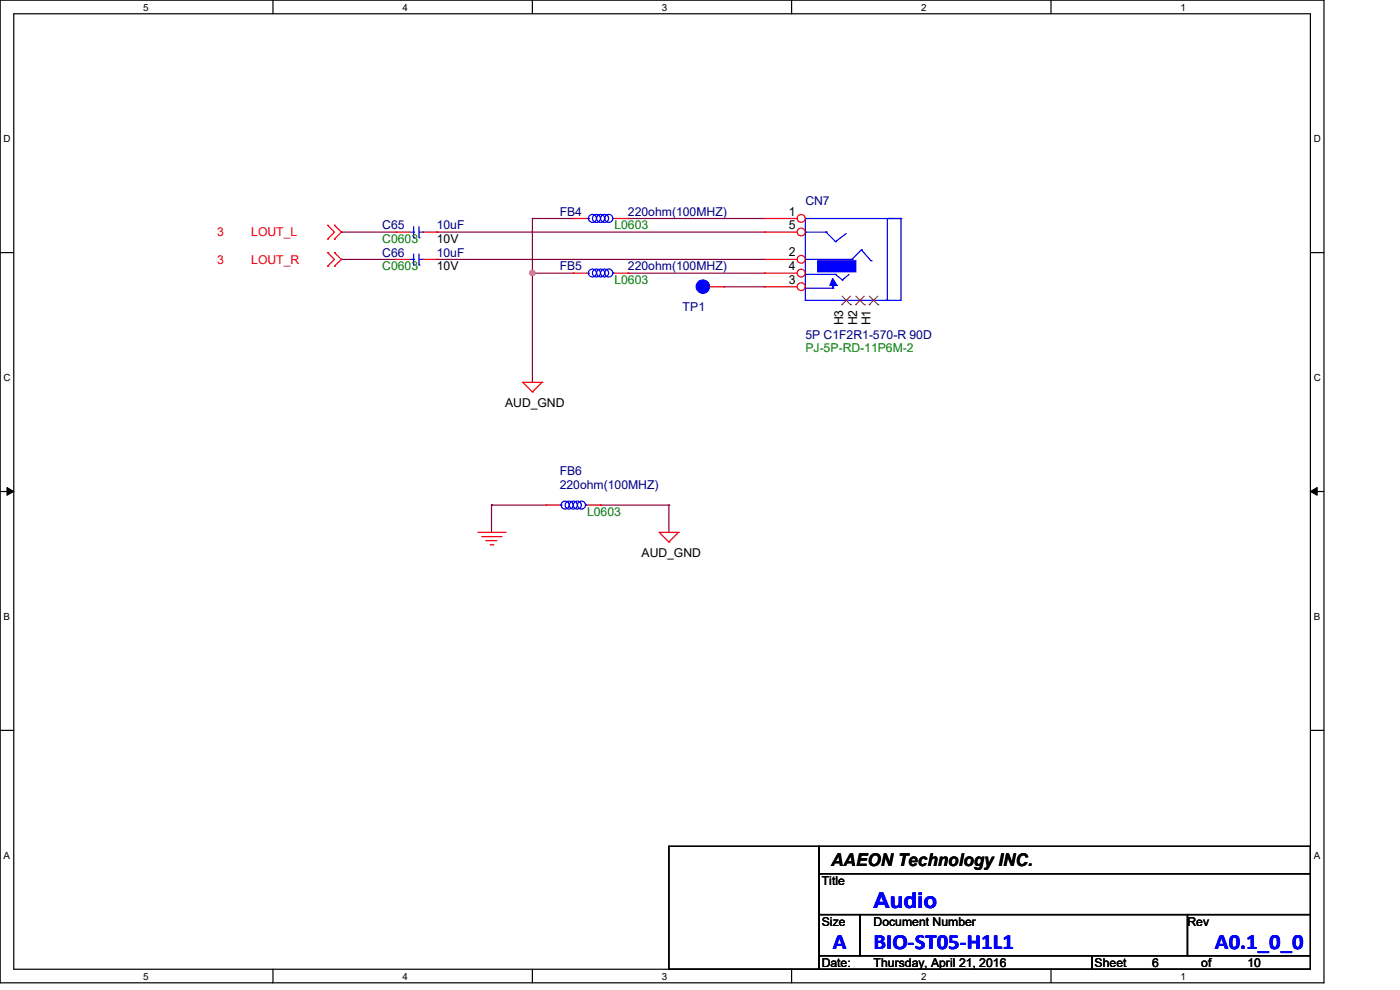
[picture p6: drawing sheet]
<svg xmlns="http://www.w3.org/2000/svg" width="297mm" height="210mm" viewBox="0 0 297 210" stroke-linecap="round" stroke-linejoin="round" font-family="sans-serif">
<path d="M0 0h280.9v208.5h-280.9zM2.9 2.9h275.1v202.7h-275.1z" fill="none" stroke="#000" stroke-width=".25"/>
<g fill="#fff">
<path d="M30.4 .3h1.1v2.4h-1.1z"/>
<path d="M30.4 205.9h1.1v2.3h-1.1z"/>
</g>
<path d="M57.9 0v2.9M57.9 205.6v2.9" fill="none" stroke="#000" stroke-width=".25"/>
<g fill="#fff">
<path d="M85.4 .3h1.1v2.4h-1.1z"/>
<path d="M85.4 205.9h1.1v2.3h-1.1z"/>
</g>
<path d="M112.9 0v2.9M112.9 205.6v2.9" fill="none" stroke="#000" stroke-width=".25"/>
<g fill="#fff">
<path d="M140.4 .3h1.2v2.4h-1.2z"/>
<path d="M140.4 205.9h1.2v2.3h-1.2z"/>
</g>
<path d="M167.9 0v2.9M167.9 205.6v2.9" fill="none" stroke="#000" stroke-width=".25"/>
<g fill="#fff">
<path d="M195.4 .3h1.2v2.4h-1.2z"/>
<path d="M195.4 205.9h1.2v2.3h-1.2z"/>
</g>
<path d="M223 0v2.9M223 205.6v2.9" fill="none" stroke="#000" stroke-width=".25"/>
<g fill="#fff">
<path d="M250.4 .3h1.2v2.4h-1.2z"/>
<path d="M250.4 205.9h1.2v2.3h-1.2z"/>
<path d="M.8 28.2h1.4v2.4h-1.4z"/>
<path d="M278.7 28.2h1.5v2.4h-1.5z"/>
<path d="M.8 78.9h1.4v2.3h-1.4z"/>
<path d="M278.7 78.9h1.5v2.3h-1.5z"/>
</g>
<path d="M0 53.6h2.9M278 53.6h2.9" fill="none" stroke="#000" stroke-width=".25"/>
<g fill="#fff">
<path d="M.8 129.6h1.3v2.3h-1.3z"/>
<path d="M278.7 129.6h1.4v2.3h-1.4z"/>
</g>
<path d="M0 104.3h2.9M278 104.3h2.9" fill="none" stroke="#000" stroke-width=".25"/>
<path d="M1.5 103.4l1.4 .9-1.4 .8zM278 104.3l1.4-.9v1.7z" fill="#000" stroke="#000" stroke-width=".21"/>
<g fill="#fff">
<path d="M.8 180.3h1.3v2.3h-1.3z"/>
<path d="M278.7 180.3h1.4v2.3h-1.4z"/>
</g>
<path d="M0 154.9h2.9M278 154.9h2.9M141.9 179.5h31.9v26.1h-31.9zM173.8 179.5h104.2v5.8h-104.2zM173.8 185.3h104.2v8.7h-104.2zM173.8 194h8.7v8.7h-8.7zM182.5 194h69.4v8.7h-69.4zM251.9 194h26.1v8.7h-26.1zM173.8 202.7h57.9v2.9h-57.9zM231.7 202.7h46.3v2.9h-46.3z" fill="none" stroke="#000" stroke-width=".25"/>
<g fill="none" stroke="#800040" stroke-width=".25">
<path d="M72.4 49.2h.1M72.4 55h.1M72.4 49.2h11.6M72.4 55h11.6M92.7 49.2h.1M92.7 55h.1M92.7 49.2h69.5M92.7 55h69.5M112.9 58h.1M112.9 46.4h.1M112.9 46.4h8.7M112.9 46.4v34.7"/>
<path d="M112.9 58h8.7M133.2 46.4h.1M133.2 58h.1M133.2 46.4h29M133.2 58h29M153.5 60.8h.1M153.5 60.8h8.7M104.3 107.1h.1M104.3 107.1h11.6M104.3 107.1v5.8M127.4 107.1h.1M127.4 107.1h14.5"/>
<path d="M141.9 107.1h.1M141.9 107.1v5.8"/>
</g>
<circle cx="112.9" cy="57.9" r=".55" fill="#f0f" stroke="#f0f" stroke-width=".25"/>
<g fill="none" stroke="#f00" stroke-width=".25">
<path d="M69.5 56.5h.1M69.5 53.6h.1M69.5 50.7h.1M69.5 47.8h.1M69.5 53.6l1.5 1.4-1.5 1.5M69.5 47.8l1.5 1.4-1.5 1.5M71 53.6h.1M71 56.5h.1M71 47.8h.1M71 50.7h.1M71 53.6l1.4 1.4-1.4 1.5M71 47.8l1.4 1.4-1.4 1.5"/>
<path d="M84 49.2h.1M84 49.2h2.9M89.8 49.2h2.9M92.7 49.2h.1M121.6 58h.1M121.6 58h2.9M130.3 58h2.9M133.2 58h.1M110.9 81.1h.1M110.9 81.1h4.1M110.9 81.1l2 2M112.9 83.1h.1"/>
<path d="M115 81.1h.1M115 81.1l-2.1 2M101.4 112.9h5.7M102.2 113.8h4.1M103.1 114.7h.1M103.1 114.7h2.3M104 115.6h.6M104.6 115.6h.1M106.3 113.8h.1M107.1 112.9h.1M115.9 107.1h.1M115.9 107.1h2.8"/>
<path d="M124.5 107.1h2.9M127.4 107.1h.1M139.9 112.9h.1M139.9 112.9h4M139.9 112.9l2 2.1M141.9 115h.1M143.9 112.9h.1M143.9 112.9l-2 2.1"/>
</g>
<g fill="none" stroke="#00f" stroke-width=".25">
<path d="M86.9 49.2h.9M87.8 50.4h.1M87.8 49.2h.1M87.8 48.1v2.3M88.9 50.4h.1M88.9 48.1v2.3M88.9 49.2h.9M89.8 49.2h.1M124.5 58h.3M124.8 58h.1M130 58h.1M130 58h.3"/>
<path d="M170.9 46.4h.1M170.9 55h.1M170.9 49.2h.1M170.9 58.2h.1M170.9 49.2h4.6M170.9 46.4h20.2M170.9 55h10.1M170.9 58.2h6.3M170.9 46.4v17.3M175.2 49.2h.1M175.2 49.2l2 2.1M176.7 59.4v1.7"/>
<path d="M177.2 51.3h.1M177.2 58.2h.1M177.2 58.2l1.5 1.2M178.7 59.4h.1M179.5 49.5l-2.3 1.8M180.1 58.2l-1.4 1.2M182.8 53h.1M182.8 53l-2.1 2M182.8 53l2 2.3M184.8 55.3h.1M188.3 46.4v17.3M188.5 46.4h.1"/>
<path d="M191.1 46.4h.1M191.1 46.4v17.3h-20.2M170.9 63.7h.1M170.9 61.1h5.8M176.7 61.1h.1M176.7 60.8h.1M188 63.7h.1M188.3 63.7h.1M118.7 107.1h.3M119 107.1h.1M124.2 107.1h.1M124.2 107.1h.3"/>
<circle cx="125.7" cy="57.9" r=".85"/>
<circle cx="126.5" cy="57.9" r=".85"/>
<circle cx="127.4" cy="57.9" r=".85"/>
<circle cx="128.3" cy="57.9" r=".85"/>
<circle cx="129.2" cy="57.9" r=".85"/>
<circle cx="119.9" cy="107.1" r=".85"/>
<circle cx="120.7" cy="107.1" r=".85"/>
<circle cx="121.6" cy="107.1" r=".85"/>
<circle cx="122.5" cy="107.1" r=".85"/>
<circle cx="123.4" cy="107.1" r=".85"/>
</g>
<path d="M173.8 55.6h7.5v1.8h-7.5z" fill-rule="evenodd" fill="#00f" stroke="#00f" stroke-width=".85"/>
<path d="M176.7 59.1l.8 1.4h-1.4z" fill-rule="evenodd" fill="#00f" stroke="#00f" stroke-width=".25"/>
<circle cx="170" cy="46.3" r=".84" fill="#fff" stroke="#f00" stroke-width=".25"/>
<path d="M162.2 46.4h.1M162.2 46.4h6.9" fill="none" stroke="#f00" stroke-width=".25"/>
<circle cx="170" cy="49.2" r=".84" fill="#fff" stroke="#f00" stroke-width=".25"/>
<path d="M162.2 49.2h.1M162.2 49.2h6.9" fill="none" stroke="#f00" stroke-width=".25"/>
<circle cx="170" cy="57.9" r=".84" fill="#fff" stroke="#f00" stroke-width=".25"/>
<path d="M162.2 58h.1M162.2 58h6.9" fill="none" stroke="#f00" stroke-width=".25"/>
<circle cx="170" cy="55" r=".84" fill="#fff" stroke="#f00" stroke-width=".25"/>
<path d="M162.2 55h.1M162.2 55h6.9" fill="none" stroke="#f00" stroke-width=".25"/>
<circle cx="170" cy="60.8" r=".84" fill="#fff" stroke="#f00" stroke-width=".25"/>
<g fill="none" stroke="#f00" stroke-width=".25">
<path d="M84 55h.1M84 55h2.9M89.8 55h2.9M92.7 55h.1M121.6 46.4h.1M121.6 46.4h2.9M130.3 46.4h2.9M133.2 46.4h.1M150.6 60.8h2.9M153.5 60.8h.1M162.2 60.8h.1M162.2 60.8h6.9"/>
<path d="M179.5 63.7h.1M182.5 63.7h.1M185.3 63.7h.1"/>
</g>
<path d="M178.6 64.6h.1M178.6 62.8l1.9 1.8M180.4 62.8l-1.8 1.8M180.5 64.6h.1M181.5 64.6h.1M181.6 62.8l1.8 1.8M183.3 62.8l-1.8 1.8M183.4 64.6h.1M184.4 64.6h.1M184.4 62.8l1.9 1.8M186.2 62.8l-1.8 1.8M186.3 64.6h.1" fill="none" stroke="#804000" stroke-width=".21"/>
<circle cx="149.1" cy="60.8" r="1.42" fill="#00f" stroke="#00f" stroke-width=".25"/>
<g fill="none" stroke="#00f" stroke-width=".25">
<path d="M86.9 55h.9M87.8 56.2h.1M87.8 55h.1M87.8 53.9v2.3M88.9 56.2h.1M88.9 53.9v2.3M88.9 55h.9M89.8 55h.1M124.5 46.4h.3M124.8 46.4h.1M130 46.4h.1M130 46.4h.3"/>
<circle cx="125.7" cy="46.3" r=".85"/>
<circle cx="126.5" cy="46.3" r=".85"/>
<circle cx="127.4" cy="46.3" r=".85"/>
<circle cx="128.3" cy="46.3" r=".85"/>
<circle cx="129.2" cy="46.3" r=".85"/>
</g>
<circle cx="112.9" cy="57.9" r=".55" fill="#f0f" stroke="#f0f" stroke-width=".25"/>
<g font-size="4.6" fill="#00f">
<text x="185.3" y="192.5">Audio</text>
<text x="176.7" y="201.3">A</text>
<text x="185.3" y="201.3">BIO-ST05-H1L1</text>
<text x="257.7" y="201.3">A0.1_0_0</text>
</g>
<text font-size="3.7" x="176.4" y="183.8">AAEON Technology INC.</text>
<g font-size="2.6" fill="#000080">
<text x="118.7" y="45.8">FB4</text>
<text x="133.2" y="45.8">220ohm(100MHZ)</text>
<text x="170.9" y="43.5">CN7</text>
<text x="81.1" y="48.7">C65</text>
<text x="92.7" y="48.7">10uF</text>
<text x="81.1" y="54.5">C66</text>
<text x="92.7" y="54.5">10uF</text>
<text x="118.7" y="57.4">FB5</text>
<text x="133.2" y="57.4">220ohm(100MHZ)</text>
<text x="144.8" y="66">TP1</text>
<text x="170.9" y="71.8">5P C1F2R1-570-R 90D</text>
<text x="118.7" y="100.8">FB6</text>
<text x="118.7" y="103.7">220ohm(100MHZ)</text>
</g>
<g font-size="2.6">
<text x="167.4" y="45.7">1</text>
<text x="92.7" y="51.6">10V</text>
<text x="167.4" y="48.6">5</text>
<text x="92.7" y="57.4">10V</text>
<text x="167.4" y="57.3">4</text>
<text x="167.4" y="54.4">2</text>
<text x="167.4" y="60.2">3</text>
<text x="178.9" y="69" transform="rotate(-90 178.9 69)">H3</text>
<text x="181.8" y="69" transform="rotate(-90 181.8 69)">H2</text>
<text x="184.7" y="69" transform="rotate(-90 184.7 69)">H1</text>
<text x="107.1" y="86.3">AUD_GND</text>
<text x="136.1" y="118.2">AUD_GND</text>
<text x="174.3" y="187.7">Title</text>
<text x="174.3" y="196.3">Size</text>
<text x="185.3" y="196.3">Document Number</text>
<text x="251.9" y="196.3">Rev</text>
<text x="174.3" y="205.1">Date:</text>
<text x="185.3" y="205.1">Thursday, April 21, 2016</text>
<text x="232.2" y="205.1">Sheet</text>
<text x="244.4" y="205.1">6</text>
<text x="254.8" y="205.1">of</text>
<text x="264.7" y="205.1">10</text>
</g>
<g font-size="2.6" fill="#f00">
<text x="46.1" y="50.1">3</text>
<text x="53.3" y="50.1">LOUT_L</text>
<text x="46.1" y="55.9">3</text>
<text x="53.3" y="55.9">LOUT_R</text>
</g>
<g font-size="2.6" fill="#008000">
<text x="81.1" y="51.6">C0603</text>
<text x="130.3" y="48.7">L0603</text>
<text x="81.1" y="57.4">C0603</text>
<text x="130.3" y="60.3">L0603</text>
<text x="170.9" y="74.8">PJ-5P-RD-11P6M-2</text>
<text x="124.5" y="109.5">L0603</text>
</g>
<g font-size="2.1">
<text x="30.4" y="2.2">5</text>
<text x="85.4" y="2.2">4</text>
<text x="140.4" y="2.2">3</text>
<text x="195.4" y="2.2">2</text>
<text x="250.4" y="2.2">1</text>
<text x=".8" y="30.1">D</text>
<text x="278.7" y="30.1">D</text>
<text x=".8" y="80.8">C</text>
<text x="278.7" y="80.8">C</text>
<text x=".8" y="131.5">B</text>
<text x="278.7" y="131.5">B</text>
<text x=".8" y="182.2">A</text>
<text x="278.7" y="182.2">A</text>
<text x="30.4" y="207.8">5</text>
<text x="85.4" y="207.8">4</text>
<text x="140.4" y="207.8">3</text>
<text x="195.4" y="207.8">2</text>
<text x="250.4" y="207.8">1</text>
</g>
</svg>
